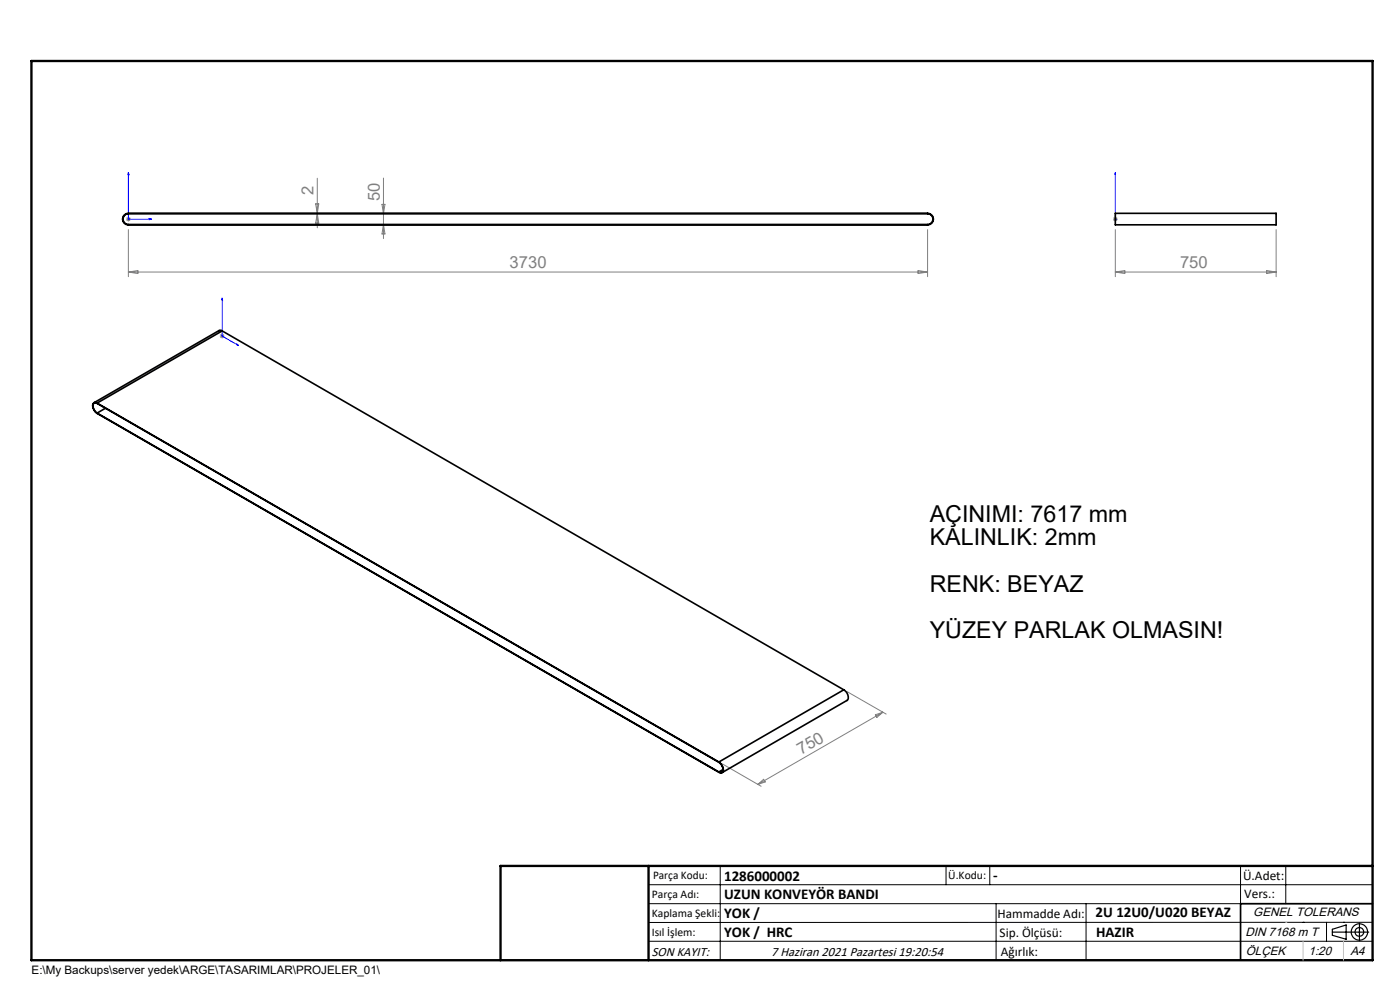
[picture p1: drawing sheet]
<svg xmlns="http://www.w3.org/2000/svg" width="297mm" height="210mm" viewBox="0 0 297 210" stroke-linecap="round" stroke-linejoin="round" font-family="sans-serif">
<g fill="none" stroke="#000" stroke-width=".25">
<path d="M282.6 197.7h7.8M282.6 197.1l3-.9v3l-3-.8zM288.4 195.8v3.8M106.2 203.7h185"/>
<circle cx="288.4" cy="197.7" r="1.74"/>
<circle cx="288.4" cy="197.7" r=".93"/>
</g>
<path d="M27.2 36.6l.2 .5h-.3zM27.2 36.6v9.9h5M236.6 36.6v.5v-.5M236.6 36.6v9.9M31.7 46.3l.5 .2-.5 .1zM236.6 46.3v.3zM236.6 46.5h.1M47.1 63.2l.1 .5-.1-.1zM47.1 63.2v8.1l3.5 2M50.3 73l.3 .3-.3-.1z" fill="none" stroke="#00f" stroke-width=".21"/>
<g fill="none" stroke="#808080" stroke-width=".21">
<path d="M67.3 37.8v10.5M81.4 37.8v12.8M26.7 46.5h1M26.9 46.1l.7 .7M27.2 46v1M27.2 48.7v10M27.2 57.7h169.6M27.2 57.7l2-.3v.6zM27.6 46.1l-.7 .7M67 43.2h.6l-.3 2.1zM67.3 45.3l.3 2h-.6zM81 43.3h.7l-.3 2z"/>
<path d="M81.4 47.6l.3 2h-.7zM194.8 57.4l2 .3-2 .3zM196.8 48.7v10M236.1 46.5h1M236.3 46.1l.7 .7M236.6 46v1M236.6 48.7v10M236.6 57.7h34.1M236.6 57.7l2-.3v.6zM237 46.1l-.7 .7M268.7 57.4l2 .3-2 .3zM270.7 48.7v10"/>
<path d="M46.6 71.3h1M46.8 70.9l.7 .7M47.1 70.8v1M47.5 70.9l-.7 .7M179.7 146.7l8.3 4.8M185.7 151.6l1.6-.5-1.3 1.1zM187.3 151.1l-26.5 15.3M153.2 162l8.3 4.8M160.8 166.4l1.2-1.1 .3 .6z"/>
</g>
<g fill="none" stroke="#000" stroke-width=".21">
<path d="M137.6 187.7h153.6M137.6 191.7h153.6M137.6 199.7h153.6M152.8 183.7v20M200.7 183.7v4M210 183.7v4M211.3 191.7v12M230.4 191.7v12M263.2 183.7v20M272.8 183.7v8M276.4 195.6h.1M281.4 195.6v4.1"/>
<path d="M285 195.6h.1M291.2 195.6l-153.6 .1"/>
</g>
<path d="M291.2 191.7h-28v12" fill="none" stroke="#000" stroke-width=".35"/>
<path d="M6.7 12.9h284.5v190.8h-284.5zM137.6 183.7v20M291.2 183.7h-185v20" fill="none" stroke="#000" stroke-width=".5"/>
<path d="M276.4 199.7v4M285 199.7v4" fill="none" stroke="#c0c0c0" stroke-width=".21"/>
<path d="M272.8 195.6h.1" fill="none" stroke="#c0c0c0" stroke-width=".25"/>
<g fill="#00f">
<path d="M50.3 73l.3 .3-.3-.1zM47.1 63.2l.1 .5-.1-.1z"/>
<path d="M31.7 46.3l.5 .2-.5 .1zM27.2 36.6l.2 .5h-.3z"/>
<path d="M236.6 46.3v.3zM236.6 36.6v.5z"/>
</g>
<g fill="none" stroke="#000" stroke-width=".35">
<path d="M26.4 45.6l.7-.3h169.7a1.22 1.22 0 0 1 1.2 1.2 1.22 1.22 0 0 1-1.2 1.2h-169.6a1.21 1.21 0 0 1-1.1-.7 1.21 1.21 0 0 1 .3-1.4zM26.4 45.7l.8-.4h169.6a1.15 1.15 0 0 1 1.1 1.2 1.15 1.15 0 0 1-1.1 1.1h-169.6a1.15 1.15 0 0 1-1-.7 1.15 1.15 0 0 1 .2-1.2zM236.6 45.3h34.1v2.4h-34.1zM47.1 70.2l-.3-.1h-.3l-26.6 15.3M47.1 70.2l-26.5 15.3M47.1 70.2l131.9 76.1M20.6 87.6a1.44 1.44 0 0 1-.6-2.1h.5l132 76.2a1.44 1.44 0 0 1 .6 2.1h-.6M20.6 85.5a.65 .65 0 0 0-.8 .1 .65 .65 0 0 0-.1 .8l.4 .8 .5 .5 131.9 76.1a.67 .67 0 0 0 .9-.1 .67 .67 0 0 0 0-.9l-.5-.8-.4-.4M20.6 87.6l131.9 76.2M20.6 85.5l131.9 76.1M22.4 86.6l-1.8 1M179 146.3a1.58 1.58 0 0 1 .7 2.3l-26.5 15.3"/>
<path d="M179 146.3l-26.5 15.3M153.4 163.2l-.9 .6"/>
</g>
<g font-size="4.9">
<text x="197.2" y="110.7">AÇINIMI: 7617 mm</text>
<text x="197.2" y="115.6">KALINLIK: 2mm</text>
<text x="197.2" y="125.5">RENK: BEYAZ</text>
<text x="197.2" y="135.4">YÜZEY PARLAK OLMASIN!</text>
</g>
<g font-size="3.5" fill="#808080">
<text x="66.5" y="41.3" transform="rotate(-90 66.5 41.3)">2</text>
<text x="80.6" y="42.6" transform="rotate(-90 80.6 42.6)">50</text>
<text x="108.1" y="56.9">3730</text>
<text x="250.3" y="56.9">750</text>
<text x="170" y="160.2" transform="rotate(-30 170 160.2)">750</text>
</g>
<g font-size="3.2">
<text x="153.6" y="186.8">1286000002</text>
<text x="153.6" y="190.8">UZUN KONVEYÖR BANDI</text>
<text x="210.7" y="186.6">-</text>
<text x="153.6" y="194.8">YOK /</text>
<text x="232.4" y="194.5">2U 12U0/U020 BEYAZ</text>
<text x="153.6" y="198.8">YOK / HRC</text>
<text x="232.5" y="198.8">HAZIR</text>
</g>
<g font-size="2.8">
<text x="263.7" y="186.7">Ü.Adet:</text>
<text x="263.9" y="190.5">Vers.:</text>
<text x="211.6" y="194.8">Hammadde Adı:</text>
<text x="138.3" y="202.8">SON KAYIT:</text>
<text x="163.6" y="202.8">7 Haziran 2021 Pazartesi 19:20:54</text>
<text x="212.1" y="198.7">Sip. Ölçüsü:</text>
<text x="212.3" y="202.7">Ağırlık:</text>
</g>
<g font-size="2.6">
<text x="265.9" y="194.4">GENEL TOLERANS</text>
<text x="264.2" y="198.5">DIN 7168 m T</text>
<text x="264.3" y="202.6">ÖLÇEK</text>
<text x="277.6" y="202.6">1:20</text>
<text x="286.5" y="202.6">A4</text>
</g>
<g font-size="2.5">
<text x="138.3" y="190.5">Parça Adı:</text>
<text x="138.5" y="186.5">Parça Kodu:</text>
<text x="201.2" y="186.5">Ü.Kodu:</text>
<text x="138.3" y="194.5">Kaplama Şekli:</text>
<text x="138.3" y="198.6">Isıl İşlem:</text>
<text x="6.7" y="206.7">E:\My Backups\server yedek\ARGE\TASARIMLAR\PROJELER_01\</text>
</g>
</svg>
